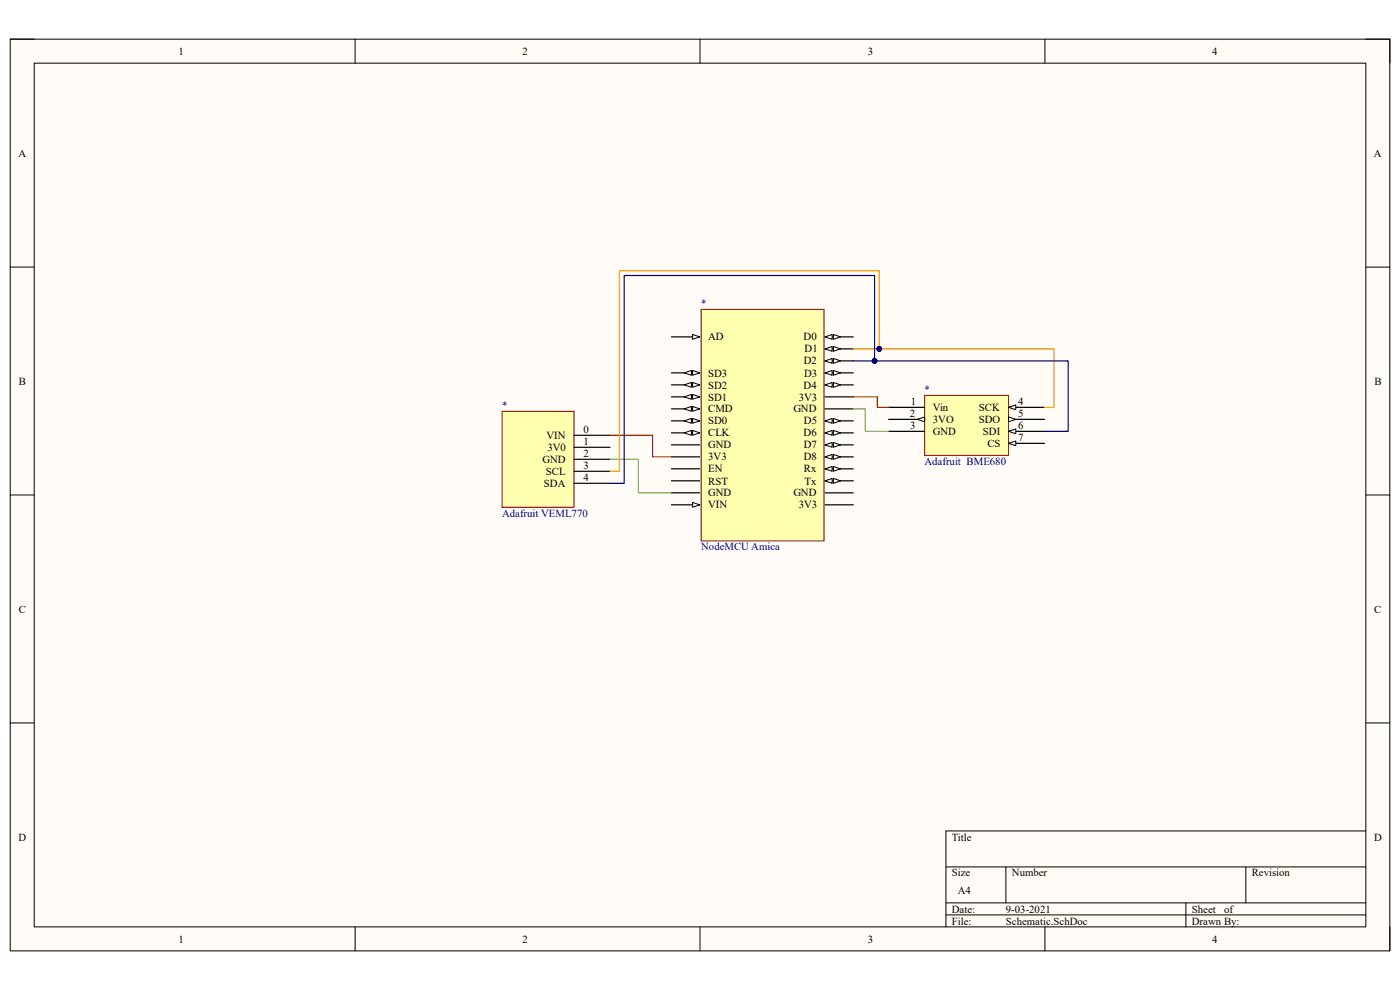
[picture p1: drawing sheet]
<svg xmlns="http://www.w3.org/2000/svg" width="297mm" height="210mm" viewBox="0 0 297 210" stroke-linecap="round" stroke-linejoin="round" font-family="sans-serif">
<path d="M2.2 8.3h292.7v193.4h-292.7z" fill-rule="evenodd" fill="#fffcf8"/>
<path d="M2.2 8.3h292.7v193.4h-292.7z" fill="none" stroke="#000" stroke-width=".21"/>
<path d="M7.3 13.4h282.5v183.2h-282.5z" fill-rule="evenodd" fill="#fffcf8"/>
<g fill="none" stroke="#000" stroke-width=".21">
<path d="M2.2 8.3h5.1M7.3 13.4h282.5v183.2h-282.5zM75.3 8.3v5.1M148.5 8.3v5.1M221.7 8.3v5.1M289.8 8.3h5.1v5.1M2.2 56.7h5.1M289.8 56.7h5.1M2.2 105h5.1M289.8 105h5.1M2.2 153.4h5.1M289.8 153.4h5.1"/>
<path d="M289.8 176.3h-89.1v20.3M75.3 196.6v5.1M148.5 196.6v5.1M200.7 183.9h89.1M200.7 191.5h89.1M200.7 194.1h89.1M213.4 183.9v7.6M221.7 196.6v5.1M251.6 191.5v5.1M264.3 183.9v7.6M294.9 196.6v5.1"/>
</g>
<path d="M148.8 65.6h26v49.1h-26z" fill-rule="evenodd" fill="#ffffb0"/>
<path d="M148.8 65.6h26v49.1h-26z" fill="none" stroke="#800000" stroke-width=".21"/>
<path d="M175 71.5h6" fill="none" stroke="#000" stroke-width=".25"/>
<path d="M175 71.5l1.5-.5v1z" fill="#f8fcff"/>
<path d="M175 71.5l1.5-.5v1z" fill="none" stroke="#000" stroke-width=".21"/>
<path d="M176.8 71l1.5 .5-1.5 .5z" fill="#f8fcff"/>
<path d="M176.8 71l1.5 .5-1.5 .5z" fill="none" stroke="#000" stroke-width=".21"/>
<path d="M175 74h6" fill="none" stroke="#000" stroke-width=".25"/>
<path d="M175 74l1.5-.5v1z" fill="#f8fcff"/>
<path d="M175 74l1.5-.5v1z" fill="none" stroke="#000" stroke-width=".21"/>
<path d="M176.8 73.5l1.5 .5-1.5 .5z" fill="#f8fcff"/>
<path d="M176.8 73.5l1.5 .5-1.5 .5z" fill="none" stroke="#000" stroke-width=".21"/>
<path d="M175 76.6h6" fill="none" stroke="#000" stroke-width=".25"/>
<path d="M175 76.6l1.5-.5v1z" fill="#f8fcff"/>
<path d="M175 76.6l1.5-.5v1z" fill="none" stroke="#000" stroke-width=".21"/>
<path d="M176.8 76.1l1.5 .5-1.5 .5z" fill="#f8fcff"/>
<path d="M176.8 76.1l1.5 .5-1.5 .5z" fill="none" stroke="#000" stroke-width=".21"/>
<path d="M175 79.1h6" fill="none" stroke="#000" stroke-width=".25"/>
<path d="M175 79.1l1.5-.5v1z" fill="#f8fcff"/>
<path d="M175 79.1l1.5-.5v1z" fill="none" stroke="#000" stroke-width=".21"/>
<path d="M176.8 78.6l1.5 .5-1.5 .5z" fill="#f8fcff"/>
<path d="M176.8 78.6l1.5 .5-1.5 .5z" fill="none" stroke="#000" stroke-width=".21"/>
<path d="M175 81.7h6" fill="none" stroke="#000" stroke-width=".25"/>
<path d="M175 81.7l1.5-.6v1.1z" fill="#f8fcff"/>
<path d="M175 81.7l1.5-.6v1.1z" fill="none" stroke="#000" stroke-width=".21"/>
<path d="M176.8 81.1l1.5 .6-1.5 .5z" fill="#f8fcff"/>
<path d="M176.8 81.1l1.5 .6-1.5 .5z" fill="none" stroke="#000" stroke-width=".21"/>
<path d="M175 84.2h6M175 86.7h6M175 89.3h6" fill="none" stroke="#000" stroke-width=".25"/>
<path d="M175 89.3l1.5-.5v1z" fill="#f8fcff"/>
<path d="M175 89.3l1.5-.5v1z" fill="none" stroke="#000" stroke-width=".21"/>
<path d="M176.8 88.8l1.5 .5-1.5 .5z" fill="#f8fcff"/>
<path d="M176.8 88.8l1.5 .5-1.5 .5z" fill="none" stroke="#000" stroke-width=".21"/>
<path d="M175 91.8h6" fill="none" stroke="#000" stroke-width=".25"/>
<path d="M175 91.8l1.5-.5v1z" fill="#f8fcff"/>
<path d="M175 91.8l1.5-.5v1z" fill="none" stroke="#000" stroke-width=".21"/>
<path d="M176.8 91.3l1.5 .5-1.5 .5z" fill="#f8fcff"/>
<path d="M176.8 91.3l1.5 .5-1.5 .5z" fill="none" stroke="#000" stroke-width=".21"/>
<path d="M175 94.4h6" fill="none" stroke="#000" stroke-width=".25"/>
<path d="M175 94.4l1.5-.5v1z" fill="#f8fcff"/>
<path d="M175 94.4l1.5-.5v1z" fill="none" stroke="#000" stroke-width=".21"/>
<path d="M176.8 93.9l1.5 .5-1.5 .5z" fill="#f8fcff"/>
<path d="M176.8 93.9l1.5 .5-1.5 .5z" fill="none" stroke="#000" stroke-width=".21"/>
<path d="M175 96.9h6" fill="none" stroke="#000" stroke-width=".25"/>
<path d="M175 96.9l1.5-.5v1z" fill="#f8fcff"/>
<path d="M175 96.9l1.5-.5v1z" fill="none" stroke="#000" stroke-width=".21"/>
<path d="M176.8 96.4l1.5 .5-1.5 .5z" fill="#f8fcff"/>
<path d="M176.8 96.4l1.5 .5-1.5 .5z" fill="none" stroke="#000" stroke-width=".21"/>
<path d="M175 99.5h6" fill="none" stroke="#000" stroke-width=".25"/>
<path d="M175 99.5l1.5-.5v1z" fill="#f8fcff"/>
<path d="M175 99.5l1.5-.5v1z" fill="none" stroke="#000" stroke-width=".21"/>
<path d="M176.8 99l1.5 .5-1.5 .5z" fill="#f8fcff"/>
<path d="M176.8 99l1.5 .5-1.5 .5z" fill="none" stroke="#000" stroke-width=".21"/>
<path d="M175 102h6" fill="none" stroke="#000" stroke-width=".25"/>
<path d="M175 102l1.5-.5v1z" fill="#f8fcff"/>
<path d="M175 102l1.5-.5v1z" fill="none" stroke="#000" stroke-width=".21"/>
<path d="M176.8 101.5l1.5 .5-1.5 .5z" fill="#f8fcff"/>
<path d="M176.8 101.5l1.5 .5-1.5 .5z" fill="none" stroke="#000" stroke-width=".21"/>
<path d="M142.4 71.5h6.1M175 104.6h6M175 107.1h6" fill="none" stroke="#000" stroke-width=".25"/>
<path d="M146.9 71l1.6 .5-1.6 .5z" fill="#f8fcff"/>
<path d="M146.9 71l1.6 .5-1.6 .5z" fill="none" stroke="#000" stroke-width=".21"/>
<path d="M142.4 79.1h6.1" fill="none" stroke="#000" stroke-width=".25"/>
<path d="M146.9 78.6l1.6 .5-1.6 .5z" fill="#f8fcff"/>
<path d="M146.9 78.6l1.6 .5-1.6 .5z" fill="none" stroke="#000" stroke-width=".21"/>
<path d="M145.2 79.1l1.5-.5v1z" fill="#f8fcff"/>
<path d="M145.2 79.1l1.5-.5v1z" fill="none" stroke="#000" stroke-width=".21"/>
<path d="M142.4 81.6h6.1" fill="none" stroke="#000" stroke-width=".25"/>
<path d="M146.9 81.1l1.6 .5-1.6 .6z" fill="#f8fcff"/>
<path d="M146.9 81.1l1.6 .5-1.6 .6z" fill="none" stroke="#000" stroke-width=".21"/>
<path d="M145.2 81.6l1.5-.5v1.1z" fill="#f8fcff"/>
<path d="M145.2 81.6l1.5-.5v1.1z" fill="none" stroke="#000" stroke-width=".21"/>
<path d="M142.4 84.2h6.1" fill="none" stroke="#000" stroke-width=".25"/>
<path d="M146.9 83.7l1.6 .5-1.6 .5z" fill="#f8fcff"/>
<path d="M146.9 83.7l1.6 .5-1.6 .5z" fill="none" stroke="#000" stroke-width=".21"/>
<path d="M145.2 84.2l1.5-.5v1z" fill="#f8fcff"/>
<path d="M145.2 84.2l1.5-.5v1z" fill="none" stroke="#000" stroke-width=".21"/>
<path d="M142.4 86.7h6.1" fill="none" stroke="#000" stroke-width=".25"/>
<path d="M146.9 86.2l1.6 .5-1.6 .5z" fill="#f8fcff"/>
<path d="M146.9 86.2l1.6 .5-1.6 .5z" fill="none" stroke="#000" stroke-width=".21"/>
<path d="M145.2 86.7l1.5-.5v1z" fill="#f8fcff"/>
<path d="M145.2 86.7l1.5-.5v1z" fill="none" stroke="#000" stroke-width=".21"/>
<path d="M142.4 89.3h6.1" fill="none" stroke="#000" stroke-width=".25"/>
<path d="M146.9 88.8l1.6 .5-1.6 .5z" fill="#f8fcff"/>
<path d="M146.9 88.8l1.6 .5-1.6 .5z" fill="none" stroke="#000" stroke-width=".21"/>
<path d="M145.2 89.3l1.5-.5v1z" fill="#f8fcff"/>
<path d="M145.2 89.3l1.5-.5v1z" fill="none" stroke="#000" stroke-width=".21"/>
<path d="M142.4 91.8h6.1" fill="none" stroke="#000" stroke-width=".25"/>
<path d="M146.9 91.3l1.6 .5-1.6 .5z" fill="#f8fcff"/>
<path d="M146.9 91.3l1.6 .5-1.6 .5z" fill="none" stroke="#000" stroke-width=".21"/>
<path d="M145.2 91.8l1.5-.5v1z" fill="#f8fcff"/>
<path d="M145.2 91.8l1.5-.5v1z" fill="none" stroke="#000" stroke-width=".21"/>
<path d="M142.4 94.4h6.1M142.4 96.9h6.1M142.4 99.5h6.1M142.4 102h6.1M142.4 104.5h6.1M142.4 107.1h6.1" fill="none" stroke="#000" stroke-width=".25"/>
<path d="M146.9 106.6l1.6 .5-1.6 .5z" fill="#f8fcff"/>
<path d="M146.9 106.6l1.6 .5-1.6 .5z" fill="none" stroke="#000" stroke-width=".21"/>
<path d="M196.2 83.9h17.8v12.7h-17.8z" fill-rule="evenodd" fill="#ffffb0"/>
<path d="M196.2 83.9h17.8v12.7h-17.8z" fill="none" stroke="#800000" stroke-width=".21"/>
<path d="M188.5 86.4h7.7M188.5 89h7.7" fill="none" stroke="#000" stroke-width=".25"/>
<path d="M194.6 89l1.6-.5v1z" fill="#f8fcff"/>
<path d="M194.6 89l1.6-.5v1z" fill="none" stroke="#000" stroke-width=".21"/>
<path d="M188.5 91.5h7.7M214 86.4h7.6" fill="none" stroke="#000" stroke-width=".25"/>
<path d="M214 86.4l1.5-.5v1z" fill="#f8fcff"/>
<path d="M214 86.4l1.5-.5v1z" fill="none" stroke="#000" stroke-width=".21"/>
<path d="M214 89h7.6" fill="none" stroke="#000" stroke-width=".25"/>
<path d="M214 88.5l1.5 .5-1.5 .5z" fill="#f8fcff"/>
<path d="M214 88.5l1.5 .5-1.5 .5z" fill="none" stroke="#000" stroke-width=".21"/>
<path d="M214 91.5h7.6" fill="none" stroke="#000" stroke-width=".25"/>
<path d="M214 91.5l1.5-.5v1z" fill="#f8fcff"/>
<path d="M214 91.5l1.5-.5v1z" fill="none" stroke="#000" stroke-width=".21"/>
<path d="M214 94.1h7.6" fill="none" stroke="#000" stroke-width=".25"/>
<path d="M214 94.1l1.5-.6v1.1z" fill="#f8fcff"/>
<path d="M214 94.1l1.5-.6v1.1z" fill="none" stroke="#000" stroke-width=".21"/>
<path d="M106.5 87.3h15.3v20.3h-15.3z" fill-rule="evenodd" fill="#ffffb0"/>
<path d="M106.5 87.3h15.3v20.3h-15.3z" fill="none" stroke="#800000" stroke-width=".21"/>
<path d="M121.8 92.3h7.6M121.8 94.9h7.6M121.8 97.4h7.6M121.8 100h7.6M121.8 102.5h7.6" fill="none" stroke="#000" stroke-width=".25"/>
<path d="M181 86.7h2.6v4.8h4.9" fill="none" stroke="#6aa84f" stroke-width=".25"/>
<path d="M181 84.2h5.1v2.2h2.4" fill="none" stroke="#c00" stroke-width=".25"/>
<path d="M181 74h42.6v12.4h-2" fill="none" stroke="#f90" stroke-width=".25"/>
<circle cx="186.5" cy="74" r=".51" fill="#000080"/>
<circle cx="186.5" cy="74" r=".51" fill="none" stroke="#000080" stroke-width=".21"/>
<path d="M181 76.6h45.6v14.9h-5" fill="none" stroke="#000080" stroke-width=".25"/>
<circle cx="185.5" cy="76.6" r=".51" fill="#000080"/>
<circle cx="185.5" cy="76.6" r=".51" fill="none" stroke="#000080" stroke-width=".21"/>
<path d="M129.4 92.3h9v4.6h4" fill="none" stroke="#c00" stroke-width=".25"/>
<path d="M129.4 97.4h6v7.1h7" fill="none" stroke="#6aa84f" stroke-width=".25"/>
<path d="M186.5 74v-16.6h-55.1v42.6h-2" fill="none" stroke="#f90" stroke-width=".25"/>
<circle cx="186.5" cy="74" r=".51" fill="#000080"/>
<circle cx="186.5" cy="74" r=".51" fill="none" stroke="#000080" stroke-width=".21"/>
<path d="M185.5 76.6v-18.2h-53.1v44.1h-3" fill="none" stroke="#000080" stroke-width=".25"/>
<circle cx="185.5" cy="76.6" r=".51" fill="#000080"/>
<circle cx="185.5" cy="76.6" r=".51" fill="none" stroke="#000080" stroke-width=".21"/>
<g font-size="2.3">
<text x="37.9" y="11.6">1</text>
<text x="110.9" y="11.6">2</text>
<text x="184.1" y="11.6">3</text>
<text x="257.2" y="11.6">4</text>
<text x="3.9" y="33.2">A</text>
<text x="291.5" y="33.2">A</text>
<text x="150.2" y="72.2">AD</text>
<text x="170.5" y="72.2">D0</text>
<text x="170.5" y="77.3">D2</text>
<text x="170.7" y="74.8">D1</text>
<text x="4" y="81.6">B</text>
<text x="150.2" y="79.9">SD3</text>
<text x="150.2" y="82.4">SD2</text>
<text x="170.5" y="82.4">D4</text>
<text x="170.6" y="79.9">D3</text>
<text x="291.6" y="81.6">B</text>
<text x="150.2" y="85">SD1</text>
<text x="150.2" y="87.5">CMD</text>
<text x="168.3" y="87.5">GND</text>
<text x="169.5" y="85">3V3</text>
<text x="193" y="88.4">2</text>
<text x="193.3" y="85.9">1</text>
<text x="197.9" y="87.2">Vin</text>
<text x="197.9" y="89.7">3VO</text>
<text x="207.6" y="89.7">SDO</text>
<text x="207.7" y="87.2">SCK</text>
<text x="216" y="85.9">4</text>
<text x="216" y="88.4">5</text>
<text x="116" y="93.1">VIN</text>
<text x="116.1" y="95.7">3V0</text>
<text x="123.8" y="91.8">0</text>
<text x="123.8" y="94.4">1</text>
<text x="150.2" y="90">SD0</text>
<text x="150.2" y="92.6">CLK</text>
<text x="150.2" y="95.1">GND</text>
<text x="170.5" y="92.6">D6</text>
<text x="170.5" y="95.1">D7</text>
<text x="170.6" y="90">D5</text>
<text x="193.1" y="91">3</text>
<text x="197.9" y="92.3">GND</text>
<text x="208.5" y="92.3">SDI</text>
<text x="209.5" y="94.8">CS</text>
<text x="216" y="91">6</text>
<text x="216" y="93.6">7</text>
<text x="115.1" y="98.2">GND</text>
<text x="115.8" y="100.8">SCL</text>
<text x="123.8" y="96.9">2</text>
<text x="123.8" y="99.5">3</text>
<text x="150.2" y="97.7">3V3</text>
<text x="150.2" y="100.2">EN</text>
<text x="170.5" y="97.7">D8</text>
<text x="170.6" y="100.2">Rx</text>
<text x="115.4" y="103.3">SDA</text>
<text x="123.8" y="102">4</text>
<text x="150.2" y="102.8">RST</text>
<text x="150.2" y="105.3">GND</text>
<text x="150.2" y="107.9">VIN</text>
<text x="168.3" y="105.3">GND</text>
<text x="169.5" y="107.9">3V3</text>
<text x="170.7" y="102.8">Tx</text>
<text x="4" y="130">C</text>
<text x="291.5" y="130">C</text>
<text x="3.9" y="178.3">D</text>
<text x="201.9" y="178.3">Title</text>
<text x="291.5" y="178.3">D</text>
<text x="201.9" y="185.9">Size</text>
<text x="214.7" y="185.9">Number</text>
<text x="265.6" y="185.9">Revision</text>
<text x="203.2" y="189.7">A4</text>
<text x="201.9" y="193.6">Date:</text>
<text x="201.9" y="196.1">File:</text>
<text x="213.4" y="193.6">9-03-2021</text>
<text x="213.4" y="196.1">Schematic.SchDoc</text>
<text x="252.9" y="193.6">Sheet</text>
<text x="252.9" y="196.1">Drawn By:</text>
<text x="259.7" y="193.6">of</text>
<text x="37.9" y="199.9">1</text>
<text x="110.9" y="199.9">2</text>
<text x="184.1" y="199.9">3</text>
<text x="257.2" y="199.9">4</text>
</g>
<g font-size="2.3" fill="#000080">
<text x="148.8" y="65.1">*</text>
<text x="196.1" y="83.4">*</text>
<text x="106.5" y="86.7">*</text>
<text x="196.1" y="98.6">Adafruit BME680</text>
<text x="106.5" y="109.6">Adafruit VEML770</text>
<text x="148.8" y="116.8">NodeMCU Amica</text>
</g>
</svg>
